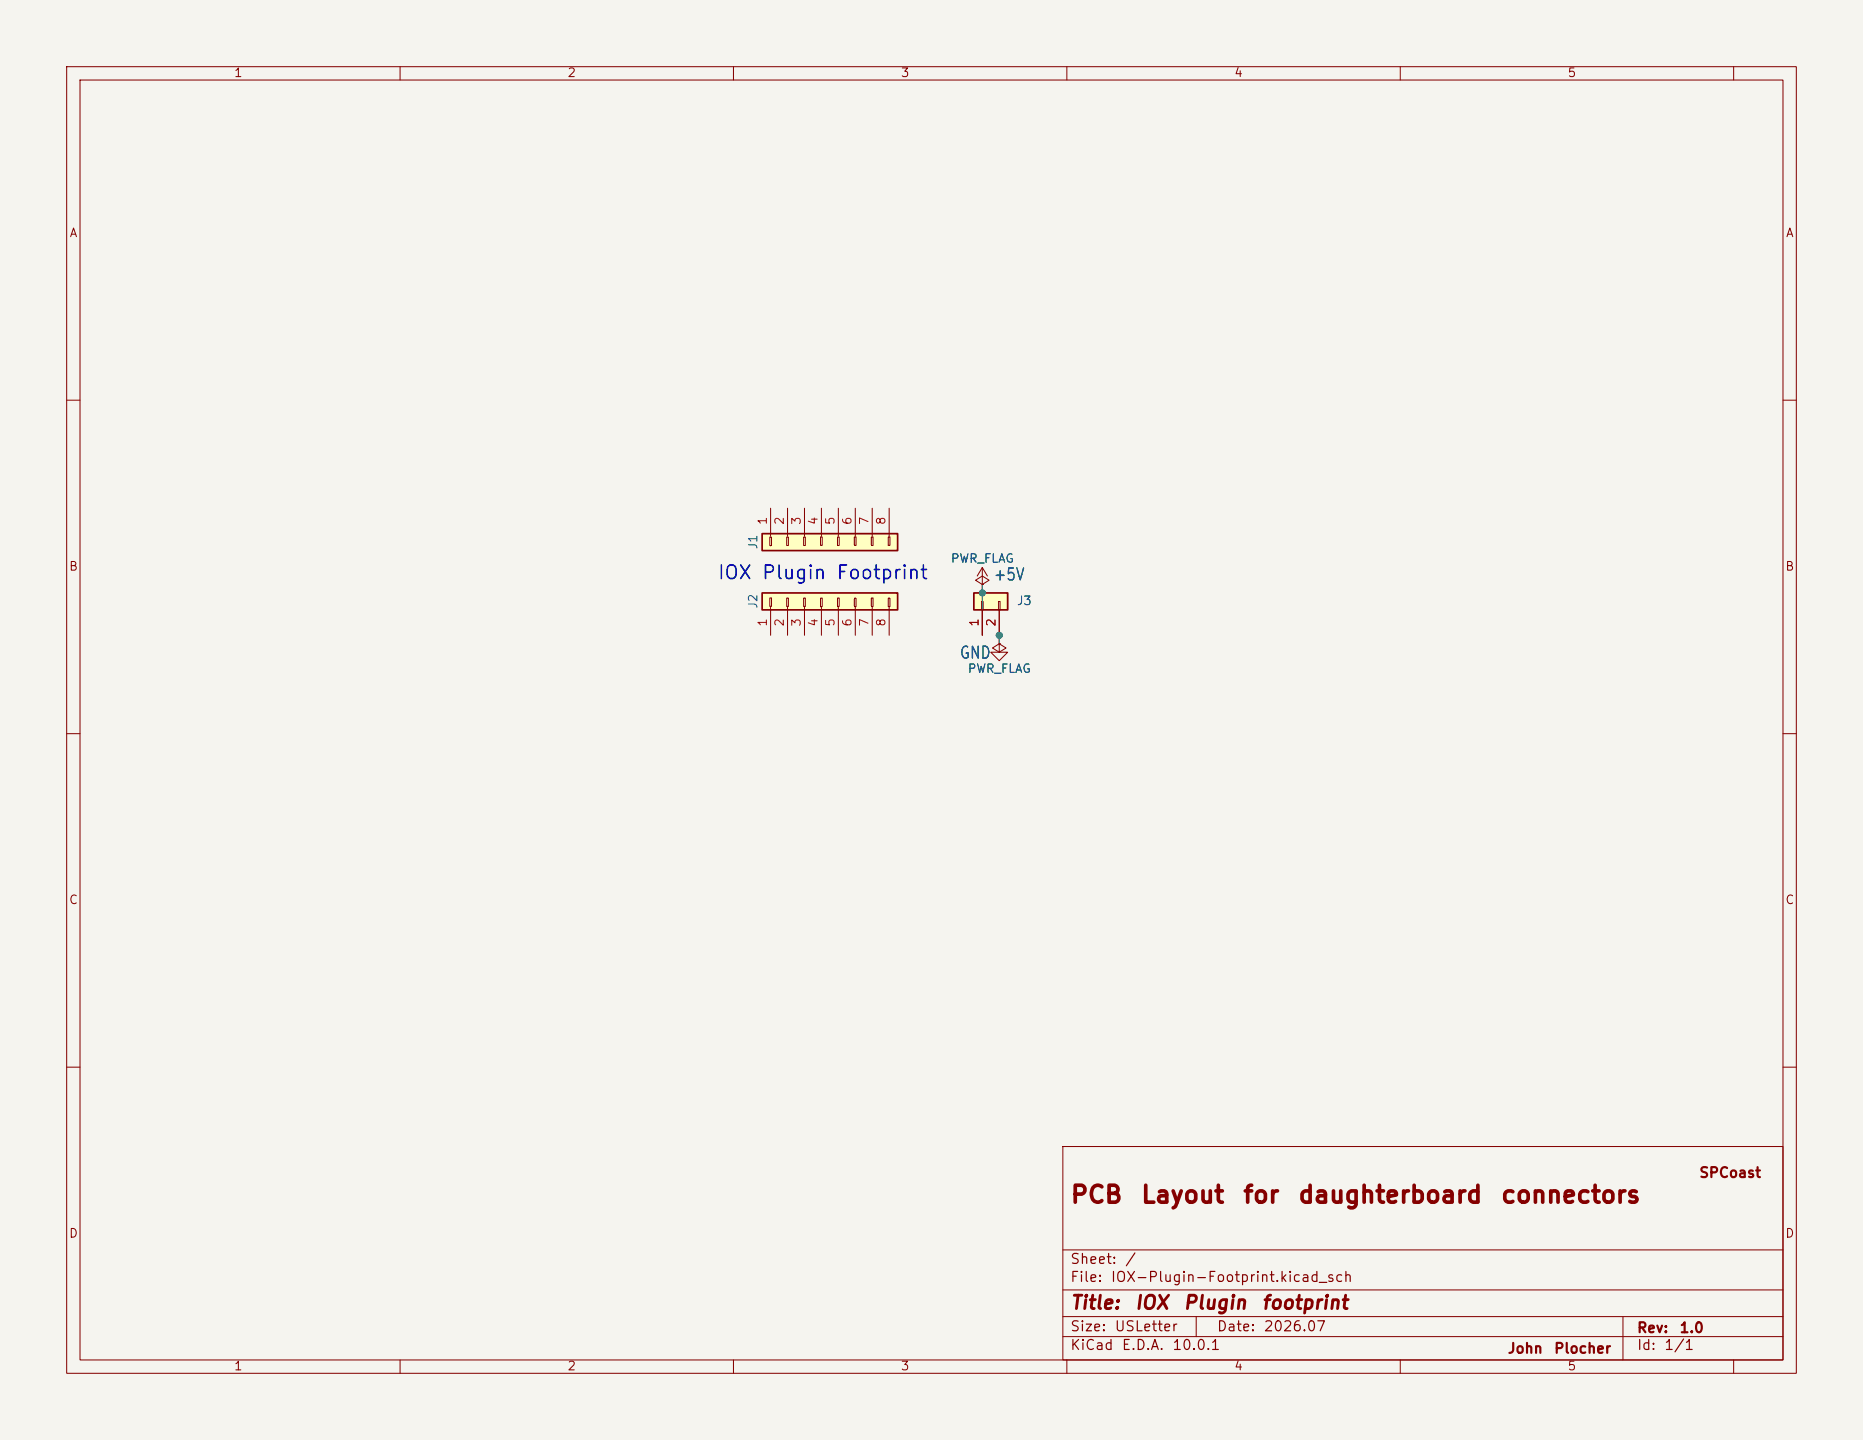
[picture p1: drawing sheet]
<svg xmlns="http://www.w3.org/2000/svg" width="279mm" height="216mm" viewBox="0 0 279 216" stroke-linecap="round" stroke-linejoin="round" font-family="sans-serif">
<path d="M0 0h279.4v215.9h-279.4z" fill="#f5f4ef" stroke="#f5f4ef" stroke-width=".15"/>
<g fill="none" stroke="#840000" stroke-width=".15">
<path d="M10 10h259.4v195.9h-259.4zM12 12h255.4v191.9h-255.4zM60 10v2M110 10v2M160 10v2M210 10v2M260 10v2M10 60h2M267.4 60h2M147.3 87.6h.1M147.3 87.6l1-.6-1-.6-1 .6 1 .6v1.3M147.3 88.9h.1"/>
<path d="M147.3 85.1l-.7 1.3M147.3 85.1l.8 1.3M147.3 85.1v2.5M10 110h2M267.4 110h2M10 160h2M159.4 171.9h108v32h-108zM267.4 160h2M159.4 197.4h108M159.4 193.4h108M159.4 187.4h108M179.4 197.4v3"/>
<path d="M243.4 197.4v6.5M60 203.9v2M110 203.9v2M159.4 200.4h108M160 203.9v2M210 203.9v2M260 203.9v2"/>
</g>
<path d="M146 88.9h5.1v2.5h-5.1z" fill="#ffffc2"/>
<path d="M146 88.9h5.1v2.5h-5.1z" fill="none" stroke="#840000" stroke-width=".25"/>
<path d="M147.2 90.2h.2v1.2h-.2zM147.3 91.4v3.9M149.7 90.2h.3v1.2h-.3zM149.9 96.5v1.3h1.2l-1.2 1.3-1.3-1.3h1.3M149.9 96.5h.1M149.9 95.3v1.2l1 .7-1 .6-1.1-.6 1.1-.7M149.9 95.3h.1M149.9 91.4v3.9" fill="none" stroke="#840000" stroke-width=".15"/>
<path d="M114.3 88.9h20.3v2.5h-20.3z" fill="#ffffc2"/>
<g fill="none" stroke="#840000" stroke-width=".15">
<path d="M115.5 89.6h.2v1.3h-.2zM115.6 91v4.3M118 89.7h.2v1.2h-.2zM118.1 91v4.3M120.5 89.7h.3v1.2h-.3zM120.6 91v4.3M123.1 89.7h.2v1.2h-.2zM123.2 91v4.3M125.6 89.7h.3v1.2h-.3zM125.7 91v4.3M128.1 89.7h.3v1.2h-.3zM128.3 91v4.3"/>
<path d="M130.7 89.7h.2v1.2h-.2zM130.8 91v4.3M133.2 89.7h.3v1.2h-.3zM133.3 91v4.3"/>
</g>
<path d="M114.3 88.9h20.3v2.5h-20.3z" fill="none" stroke="#840000" stroke-width=".25"/>
<path d="M114.3 80h20.3v2.6h-20.3z" fill="#ffffc2"/>
<g fill="none" stroke="#840000" stroke-width=".15">
<path d="M115.6 76.2v4.2M118.1 76.2v4.2M120.6 76.2v4.2M123.2 76.2v4.2M125.7 76.2v4.2M128.3 76.2v4.2M130.8 76.2v4.2M133.3 76.2v4.2M115.5 80.5h.2v1.3h-.2zM118 80.5h.2v1.3h-.2zM120.5 80.5h.3v1.3h-.3zM123.1 80.5h.2v1.3h-.2z"/>
<path d="M125.6 80.5h.3v1.3h-.3zM128.1 80.5h.3v1.3h-.3zM130.7 80.5h.2v1.3h-.2zM133.2 80.5h.3v1.3h-.3zM147.3 87.6h.1M147.3 88.9h.1M147.3 91.4v3.9M149.9 96.5h.1M149.9 95.3h.1M149.9 91.4v3.9"/>
</g>
<path d="M114.3 80h20.3v2.6h-20.3z" fill="none" stroke="#840000" stroke-width=".25"/>
<path d="M147.3 87.6v7.7M149.9 95.3v1.2" fill="none" stroke="#009600" stroke-width=".15"/>
<g fill="#009600" stroke="#009600" stroke-width=".15">
<circle cx="147.3" cy="88.9" r=".46"/>
<circle cx="149.9" cy="95.3" r=".46"/>
</g>
<g font-size="2.5" fill="#840000">
<text x="160.4" y="181">PCB</text>
<text x="171" y="181">Layout</text>
<text x="186.3" y="181">for</text>
<text x="194.5" y="181">daughterboard</text>
<text x="224.9" y="181">connectors</text>
</g>
<text font-size="2" fill="#0000c2" x="107.5" y="87.4">IOX Plugin Footprint</text>
<g font-size="2" fill="#840000">
<text x="160.4" y="196.8">Title:</text>
<text x="170.1" y="196.8">IOX</text>
<text x="177.3" y="196.8">Plugin</text>
<text x="189.1" y="196.8">footprint</text>
</g>
<g font-size="1.8" fill="#006464">
<text x="148.9" y="87.5">+5V</text>
<text x="143.8" y="99.2">GND</text>
</g>
<g font-size="1.5" fill="#840000">
<text x="254.7" y="176.9">SPCoast</text>
<text x="160.4" y="189.9">Sheet:</text>
<text x="168.6" y="189.9">/</text>
<text x="160.4" y="192.6">File:</text>
<text x="166.5" y="192.6">IOX-Plugin-Footprint.kicad_sch</text>
<text x="160.4" y="202.8">KiCad</text>
<text x="160.4" y="200">Size:</text>
<text x="167.1" y="200">USLetter</text>
<text x="168.1" y="202.8">E.D.A.</text>
<text x="175.7" y="202.8">10.0.1</text>
<text x="182.4" y="200">Date:</text>
<text x="189.4" y="200">2026.07</text>
<text x="226" y="203.3">John</text>
<text x="233" y="203.3">Plocher</text>
<text x="245.4" y="200.2">Rev:</text>
<text x="245.4" y="202.8">Id:</text>
<text x="249.5" y="202.8">1/1</text>
<text x="251.8" y="200.2">1.0</text>
</g>
<g font-size="1.3" fill="#840000">
<text x="35" y="11.9">1</text>
<text x="85" y="11.9">2</text>
<text x="135" y="11.9">3</text>
<text x="185" y="11.9">4</text>
<text x="235" y="11.9">5</text>
<text x="10.3" y="35.9">A</text>
<text x="267.7" y="35.9">A</text>
<text x="10.3" y="85.9">B</text>
<text x="267.7" y="85.9">B</text>
<text x="10.3" y="135.9">C</text>
<text x="267.7" y="135.9">C</text>
<text x="10.3" y="185.9">D</text>
<text x="267.7" y="185.9">D</text>
<text x="35" y="205.8">1</text>
<text x="85" y="205.8">2</text>
<text x="135" y="205.8">3</text>
<text x="185" y="205.8">4</text>
<text x="235" y="205.8">5</text>
</g>
<g font-size="1.3" fill="#006464">
<text x="113.9" y="82.5" transform="rotate(-90 113.9 82.5)">J1</text>
<text x="142.5" y="84.7">PWR_FLAG</text>
<text x="113.9" y="91.4" transform="rotate(-90 113.9 91.4)">J2</text>
<text x="152.4" y="91">J3</text>
<text x="145" y="101.2">PWR_FLAG</text>
</g>
<g font-size="1.3" fill="#a90000">
<text x="115.3" y="78.8" transform="rotate(-90 115.3 78.8)">1</text>
<text x="117.9" y="78.8" transform="rotate(-90 117.9 78.8)">2</text>
<text x="120.4" y="78.8" transform="rotate(-90 120.4 78.8)">3</text>
<text x="122.9" y="78.8" transform="rotate(-90 122.9 78.8)">4</text>
<text x="125.5" y="78.8" transform="rotate(-90 125.5 78.8)">5</text>
<text x="128" y="78.8" transform="rotate(-90 128 78.8)">6</text>
<text x="130.6" y="78.8" transform="rotate(-90 130.6 78.8)">7</text>
<text x="133.1" y="78.8" transform="rotate(-90 133.1 78.8)">8</text>
<text x="115.3" y="94.1" transform="rotate(-90 115.3 94.1)">1</text>
<text x="117.9" y="94.1" transform="rotate(-90 117.9 94.1)">2</text>
<text x="120.4" y="94.1" transform="rotate(-90 120.4 94.1)">3</text>
<text x="122.9" y="94.1" transform="rotate(-90 122.9 94.1)">4</text>
<text x="125.5" y="94.1" transform="rotate(-90 125.5 94.1)">5</text>
<text x="128" y="94.1" transform="rotate(-90 128 94.1)">6</text>
<text x="130.6" y="94.1" transform="rotate(-90 130.6 94.1)">7</text>
<text x="133.1" y="94.1" transform="rotate(-90 133.1 94.1)">8</text>
<text x="147.1" y="94.1" transform="rotate(-90 147.1 94.1)">1</text>
<text x="149.6" y="94.1" transform="rotate(-90 149.6 94.1)">2</text>
</g>
</svg>
